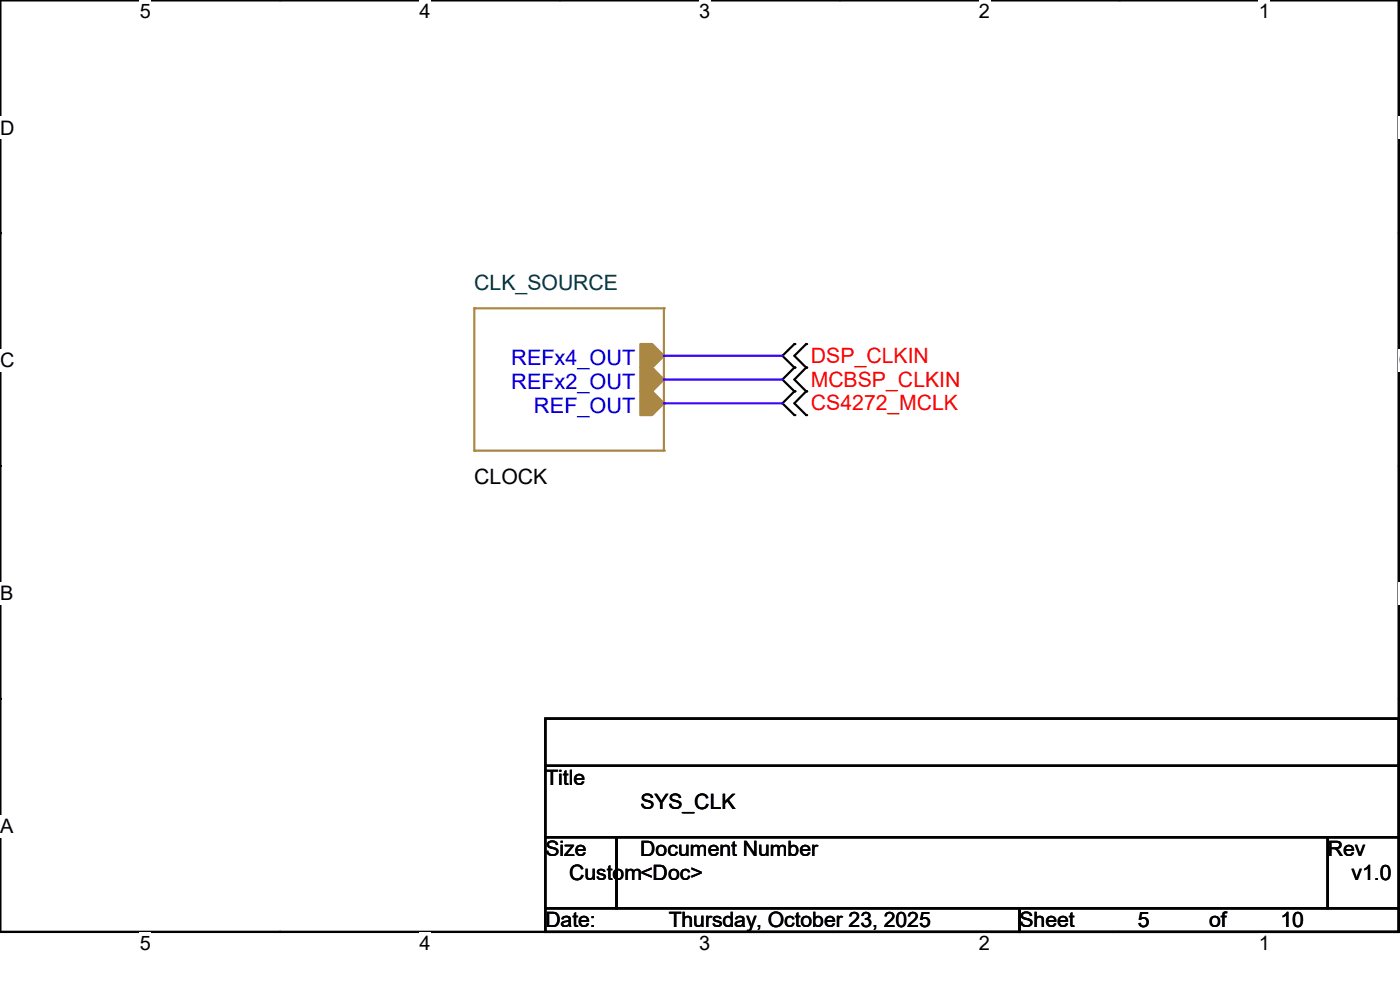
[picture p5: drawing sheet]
<svg xmlns="http://www.w3.org/2000/svg" width="297mm" height="210mm" viewBox="0 0 297 210" stroke-linecap="round" stroke-linejoin="round" font-family="sans-serif">
<path d="M0 0h296.8v197.7h-296.8z" fill="none" stroke="#000" stroke-width=".47"/>
<g fill="#fff">
<path d="M29.7 0h2.3v4.8h-2.3z"/>
<path d="M29.7 197.7h2.3v4.7h-2.3z"/>
</g>
<g fill="#000">
<circle cx="59.4" cy="0" r=".23"/>
<circle cx="59.4" cy="197.7" r=".23"/>
</g>
<g fill="#fff">
<path d="M89 0h2.4v4.8h-2.4z"/>
<path d="M89 197.7h2.4v4.7h-2.4z"/>
</g>
<g fill="#000">
<circle cx="118.7" cy="0" r=".23"/>
<circle cx="118.7" cy="197.7" r=".23"/>
</g>
<g fill="#fff">
<path d="M148.3 0h2.4v4.8h-2.4z"/>
<path d="M148.3 197.7h2.4v4.7h-2.4z"/>
</g>
<g fill="#000">
<circle cx="178.1" cy="0" r=".23"/>
<circle cx="178.1" cy="197.7" r=".23"/>
</g>
<g fill="#fff">
<path d="M207.7 0h2.4v4.8h-2.4z"/>
<path d="M207.7 197.7h2.4v4.7h-2.4z"/>
</g>
<g fill="#000">
<circle cx="237.4" cy="0" r=".23"/>
<circle cx="237.4" cy="197.7" r=".23"/>
</g>
<g fill="#fff">
<path d="M267 0h2.4v4.8h-2.4z"/>
<path d="M267 197.7h2.4v4.7h-2.4z"/>
<path d="M0 24.7h3.1v4.8h-3.1z"/>
<path d="M296.8 24.7h.2v4.8h-.2z"/>
<path d="M0 74.1h3.1v4.8h-3.1z"/>
<path d="M296.8 74.1h.2v4.8h-.2z"/>
</g>
<g fill="#000">
<circle cx="0" cy="49.4" r=".23"/>
<circle cx="296.8" cy="49.4" r=".23"/>
</g>
<g fill="#fff">
<path d="M0 123.5h2.9v4.8h-2.9z"/>
<path d="M296.8 123.5h.2v4.8h-.2z"/>
</g>
<g fill="#000">
<circle cx="0" cy="98.8" r=".23"/>
<circle cx="296.8" cy="98.8" r=".23"/>
</g>
<g fill="#fff">
<path d="M0 172.9h2.9v4.8h-2.9z"/>
<path d="M296.7 172.9h.3v4.8h-.3z"/>
</g>
<g fill="#000">
<circle cx="168.5" cy="73" r=".23"/>
<circle cx="168.5" cy="78" r=".23"/>
<circle cx="171" cy="73" r=".23"/>
<circle cx="171" cy="78" r=".23"/>
<circle cx="168.5" cy="88.1" r=".23"/>
<circle cx="168.5" cy="83" r=".23"/>
<circle cx="171" cy="83" r=".23"/>
<circle cx="171" cy="88.1" r=".23"/>
<circle cx="0" cy="148.3" r=".23"/>
<circle cx="296.8" cy="148.3" r=".23"/>
</g>
<path d="M168.5 73l-2.5 2.5 2.5 2.5-2.5 2.5 2.5 2.5-2.5 2.6 2.5 2.5M171 73l-2.5 2.5 2.5 2.5-2.5 2.5 2.5 2.5-2.5 2.6 2.5 2.5M115.7 152.4h181.1v10.1h-181.1zM115.7 162.5h181.1v15.1h-181.1zM115.7 177.6h15.1v15.1h-15.1zM130.8 177.6h150.9v15.1h-150.9zM281.7 177.6h15.1v15.1h-15.1zM115.7 192.7h100.6v5h-100.6zM216.3 192.7h80.5v5h-80.5z" fill="none" stroke="#000" stroke-width=".47"/>
<g fill="#a84" stroke="#a84" stroke-width=".47">
<path d="M135.8 73h2.5l2.5 2.5-2.5 2.5h-2.5z" fill-rule="evenodd"/>
<path d="M135.8 78h2.5l2.5 2.5-2.5 2.5h-2.5z" fill-rule="evenodd"/>
<path d="M135.8 83h2.5l2.5 2.6-2.5 2.5h-2.5z" fill-rule="evenodd"/>
</g>
<path d="M100.6 65.4h40.2" fill="none" stroke="#a84" stroke-width=".47"/>
<circle cx="140.8" cy="65.4" r=".23" fill="#a84"/>
<path d="M140.8 65.4v30.2" fill="none" stroke="#a84" stroke-width=".47"/>
<circle cx="140.8" cy="95.6" r=".23" fill="#a84"/>
<path d="M100.6 95.6h40.2" fill="none" stroke="#a84" stroke-width=".47"/>
<circle cx="100.6" cy="95.6" r=".23" fill="#a84"/>
<path d="M100.6 65.4v30.2" fill="none" stroke="#a84" stroke-width=".47"/>
<circle cx="100.6" cy="65.4" r=".23" fill="#a84"/>
<path d="M140.8 75.5h25.2" fill="none" stroke="#4200ff" stroke-width=".47"/>
<circle cx="140.8" cy="75.5" r=".23" fill="#4200ff"/>
<path d="M140.8 80.5h25.2" fill="none" stroke="#4200ff" stroke-width=".47"/>
<circle cx="140.8" cy="80.5" r=".23" fill="#4200ff"/>
<path d="M140.8 85.6h25.2" fill="none" stroke="#4200ff" stroke-width=".47"/>
<circle cx="140.8" cy="85.6" r=".23" fill="#4200ff"/>
<text font-size="4.5" fill="#004040" x="100.6" y="61.4">CLK_SOURCE</text>
<g font-size="4.5" fill="#00c">
<text x="108.5" y="77.5">REFx4_OUT</text>
<text x="108.5" y="82.5">REFx2_OUT</text>
<text x="113.3" y="87.6">REF_OUT</text>
</g>
<g font-size="4.5" fill="#f00">
<text x="172" y="77">DSP_CLKIN</text>
<text x="172" y="82">MCBSP_CLKIN</text>
<text x="172" y="87.1">CS4272_MCLK</text>
</g>
<g font-size="4.5">
<text x="100.6" y="102.7">CLOCK</text>
<text x="115.7" y="166.5">Title</text>
<text x="135.8" y="171.6">SYS_CLK</text>
<text x="115.7" y="181.7">Size</text>
<text x="135.8" y="181.7">Document Number</text>
<text x="281.7" y="181.7">Rev</text>
<text x="120.7" y="186.6">Custom&lt;Doc&gt;</text>
<text x="286.7" y="186.6">v1.0</text>
<text x="115.7" y="196.7">Date:</text>
<text x="141.9" y="196.7">Thursday, October 23, 2025</text>
<text x="216.3" y="196.7">Sheet</text>
<text x="241.4" y="196.7">5</text>
<text x="256.5" y="196.7">of</text>
<text x="271.6" y="196.7">10</text>
</g>
<g font-size="4.2">
<text x="29.7" y="3.9">5</text>
<text x="89" y="3.9">4</text>
<text x="148.3" y="3.9">3</text>
<text x="207.7" y="3.9">2</text>
<text x="267" y="3.9">1</text>
<text x="0" y="28.5">D</text>
<text x="0" y="77.9">C</text>
<text x="296.8" y="77.9">C</text>
<text x="0" y="127.3">B</text>
<text x="0" y="176.7">A</text>
<text x="296.8" y="176.7">A</text>
<text x="29.7" y="201.5">5</text>
<text x="89" y="201.5">4</text>
<text x="148.3" y="201.5">3</text>
<text x="207.7" y="201.5">2</text>
<text x="267" y="201.5">1</text>
</g>
</svg>
